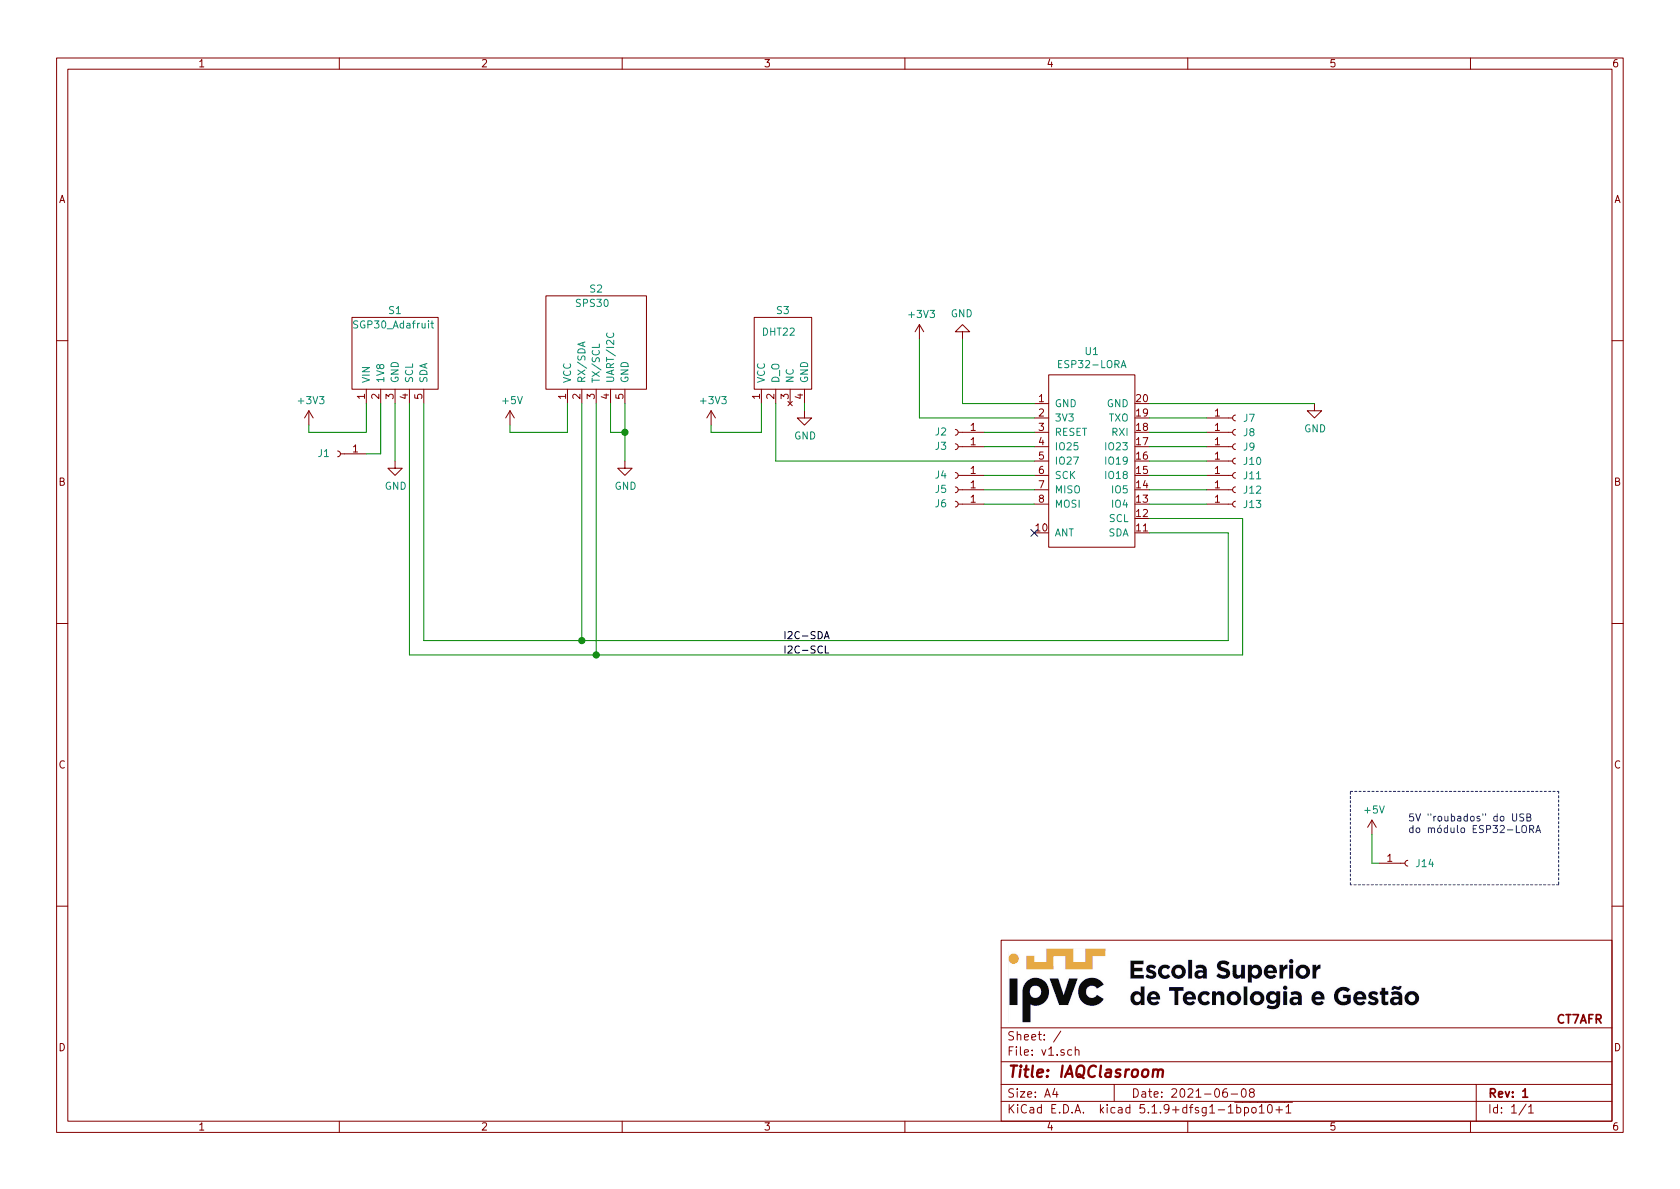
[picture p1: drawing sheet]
EESchema Schematic File Version 4
EELAYER 30 0
EELAYER END
$Descr A4 11693 8268
encoding utf-8
Sheet 1 1
Title "IAQClasroom"
Date "2021-06-08"
Rev "1"
Comp "                                                                                     CT7AFR"
Comment1 ""
Comment2 ""
Comment3 ""
Comment4 ""
$EndDescr
$Comp
L ESTG_IAQ:DHT22 S3
U 1 1
P 5450 2450
F 0 "S3" H 5400 2750 50  0000 L CNN
F 1 "DHT22" H 5300 2600 50  0000 L CNN
F 2 "v1:DHT22" H 5400 2400 50  0001 C CNN
F 3 "" H 5400 2400 50  0001 C CNN
	1    5450 2450
	1    0    0    -1  
$EndComp
$Comp
L ESTG_IAQ:SGP30_Adafruit S1
U 1 1
P 2750 2450
F 0 "S1" H 2700 2750 50  0000 L CNN
F 1 "SGP30_Adafruit" H 2450 2650 50  0000 L CNN
F 2 "v1:SGP30" H 2750 2550 50  0001 C CNN
F 3 "" H 2750 2550 50  0001 C CNN
	1    2750 2450
	1    0    0    -1  
$EndComp
$Comp
L ESTG_IAQ:SPS30 S2
U 1 1
P 4150 2600
F 0 "S2" H 4100 3200 50  0000 L CNN
F 1 "SPS30" H 4000 3100 50  0000 L CNN
F 2 "v1:SPS30" H 4150 2600 50  0001 C CNN
F 3 "" H 4150 2600 50  0001 C CNN
	1    4150 2600
	1    0    0    -1  
$EndComp
$Comp
L ESTG_IAQ:ESP32-LORA U1
U 1 1
P 7600 3200
F 0 "U1" H 7600 3965 50  0000 C CNN
F 1 "ESP32-LORA" H 7600 3874 50  0000 C CNN
F 2 "v1:ESP32-LORA" H 7600 3250 50  0001 C CNN
F 3 "" H 7600 3250 50  0001 C CNN
	1    7600 3200
	1    0    0    -1  
$EndComp
$Comp
L power:GND #PWR06
U 1 1
P 5600 2850
F 0 "#PWR06" H 5600 2600 50  0001 C CNN
F 1 "GND" H 5605 2677 50  0000 C CNN
F 2 "" H 5600 2850 50  0001 C CNN
F 3 "" H 5600 2850 50  0001 C CNN
	1    5600 2850
	1    0    0    -1  
$EndComp
$Comp
L power:GND #PWR02
U 1 1
P 2750 3200
F 0 "#PWR02" H 2750 2950 50  0001 C CNN
F 1 "GND" H 2755 3027 50  0000 C CNN
F 2 "" H 2750 3200 50  0001 C CNN
F 3 "" H 2750 3200 50  0001 C CNN
	1    2750 3200
	1    0    0    -1  
$EndComp
$Comp
L power:GND #PWR04
U 1 1
P 4350 3200
F 0 "#PWR04" H 4350 2950 50  0001 C CNN
F 1 "GND" H 4355 3027 50  0000 C CNN
F 2 "" H 4350 3200 50  0001 C CNN
F 3 "" H 4350 3200 50  0001 C CNN
	1    4350 3200
	1    0    0    -1  
$EndComp
Wire Wire Line
	4350 2800 4350 3000
$Comp
L power:+3V3 #PWR05
U 1 1
P 4950 2950
F 0 "#PWR05" H 4950 2800 50  0001 C CNN
F 1 "+3V3" H 4965 3123 50  0000 C CNN
F 2 "" H 4950 2950 50  0001 C CNN
F 3 "" H 4950 2950 50  0001 C CNN
	1    4950 2950
	1    0    0    -1  
$EndComp
$Comp
L power:+3V3 #PWR01
U 1 1
P 2150 2950
F 0 "#PWR01" H 2150 2800 50  0001 C CNN
F 1 "+3V3" H 2165 3123 50  0000 C CNN
F 2 "" H 2150 2950 50  0001 C CNN
F 3 "" H 2150 2950 50  0001 C CNN
	1    2150 2950
	1    0    0    -1  
$EndComp
Wire Wire Line
	2550 2800 2550 3000
Wire Wire Line
	5300 2800 5300 3000
Wire Wire Line
	8650 4550 8650 3600
Wire Wire Line
	8650 3600 8000 3600
Wire Wire Line
	8550 4450 8550 3700
Wire Wire Line
	8550 3700 8000 3700
$Comp
L power:GND #PWR09
U 1 1
P 9150 2800
F 0 "#PWR09" H 9150 2550 50  0001 C CNN
F 1 "GND" H 9155 2627 50  0000 C CNN
F 2 "" H 9150 2800 50  0001 C CNN
F 3 "" H 9150 2800 50  0001 C CNN
	1    9150 2800
	1    0    0    -1  
$EndComp
$Comp
L power:GND #PWR08
U 1 1
P 6700 2350
F 0 "#PWR08" H 6700 2100 50  0001 C CNN
F 1 "GND" H 6705 2177 50  0000 C CNN
F 2 "" H 6700 2350 50  0001 C CNN
F 3 "" H 6700 2350 50  0001 C CNN
	1    6700 2350
	-1   0    0    1   
$EndComp
$Comp
L power:+3V3 #PWR07
U 1 1
P 6400 2350
F 0 "#PWR07" H 6400 2200 50  0001 C CNN
F 1 "+3V3" H 6415 2523 50  0000 C CNN
F 2 "" H 6400 2350 50  0001 C CNN
F 3 "" H 6400 2350 50  0001 C CNN
	1    6400 2350
	1    0    0    -1  
$EndComp
Wire Wire Line
	9150 2800 8000 2800
Wire Wire Line
	7200 2800 6700 2800
NoConn ~ 7200 3700
Wire Wire Line
	4250 2800 4250 3000
Wire Wire Line
	4250 3000 4350 3000
Connection ~ 4350 3000
$Comp
L power:+5V #PWR03
U 1 1
P 3550 2950
F 0 "#PWR03" H 3550 2800 50  0001 C CNN
F 1 "+5V" H 3565 3123 50  0000 C CNN
F 2 "" H 3550 2950 50  0001 C CNN
F 3 "" H 3550 2950 50  0001 C CNN
	1    3550 2950
	1    0    0    -1  
$EndComp
$Comp
L Connector:Conn_01x01_Female J7
U 1 1
P 8600 2900
F 0 "J7" H 8650 2900 50  0000 L CNN
F 1 "Conn_01x01_Female" H 8628 2835 50  0001 L CNN
F 2 "Connector_PinHeader_2.54mm:PinHeader_1x01_P2.54mm_Vertical" H 8600 2900 50  0001 C CNN
F 3 "~" H 8600 2900 50  0001 C CNN
	1    8600 2900
	1    0    0    -1  
$EndComp
$Comp
L Connector:Conn_01x01_Female J8
U 1 1
P 8600 3000
F 0 "J8" H 8650 3000 50  0000 L CNN
F 1 "Conn_01x01_Female" H 8628 2935 50  0001 L CNN
F 2 "Connector_PinHeader_2.54mm:PinHeader_1x01_P2.54mm_Vertical" H 8600 3000 50  0001 C CNN
F 3 "~" H 8600 3000 50  0001 C CNN
	1    8600 3000
	1    0    0    -1  
$EndComp
$Comp
L Connector:Conn_01x01_Female J9
U 1 1
P 8600 3100
F 0 "J9" H 8650 3100 50  0000 L CNN
F 1 "Conn_01x01_Female" H 8628 3035 50  0001 L CNN
F 2 "Connector_PinHeader_2.54mm:PinHeader_1x01_P2.54mm_Vertical" H 8600 3100 50  0001 C CNN
F 3 "~" H 8600 3100 50  0001 C CNN
	1    8600 3100
	1    0    0    -1  
$EndComp
$Comp
L Connector:Conn_01x01_Female J10
U 1 1
P 8600 3200
F 0 "J10" H 8650 3200 50  0000 L CNN
F 1 "Conn_01x01_Female" H 8628 3135 50  0001 L CNN
F 2 "Connector_PinHeader_2.54mm:PinHeader_1x01_P2.54mm_Vertical" H 8600 3200 50  0001 C CNN
F 3 "~" H 8600 3200 50  0001 C CNN
	1    8600 3200
	1    0    0    -1  
$EndComp
$Comp
L Connector:Conn_01x01_Female J11
U 1 1
P 8600 3300
F 0 "J11" H 8650 3300 50  0000 L CNN
F 1 "Conn_01x01_Female" H 8628 3235 50  0001 L CNN
F 2 "Connector_PinHeader_2.54mm:PinHeader_1x01_P2.54mm_Vertical" H 8600 3300 50  0001 C CNN
F 3 "~" H 8600 3300 50  0001 C CNN
	1    8600 3300
	1    0    0    -1  
$EndComp
$Comp
L Connector:Conn_01x01_Female J12
U 1 1
P 8600 3400
F 0 "J12" H 8650 3400 50  0000 L CNN
F 1 "Conn_01x01_Female" H 8628 3335 50  0001 L CNN
F 2 "Connector_PinHeader_2.54mm:PinHeader_1x01_P2.54mm_Vertical" H 8600 3400 50  0001 C CNN
F 3 "~" H 8600 3400 50  0001 C CNN
	1    8600 3400
	1    0    0    -1  
$EndComp
$Comp
L Connector:Conn_01x01_Female J13
U 1 1
P 8600 3500
F 0 "J13" H 8650 3500 50  0000 L CNN
F 1 "Conn_01x01_Female" H 8628 3435 50  0001 L CNN
F 2 "Connector_PinHeader_2.54mm:PinHeader_1x01_P2.54mm_Vertical" H 8600 3500 50  0001 C CNN
F 3 "~" H 8600 3500 50  0001 C CNN
	1    8600 3500
	1    0    0    -1  
$EndComp
$Comp
L Connector:Conn_01x01_Female J2
U 1 1
P 6650 3000
F 0 "J2" H 6750 3000 50  0000 C CNN
F 1 "Conn_01x01_Female" H 6542 2866 50  0001 C CNN
F 2 "Connector_PinHeader_2.54mm:PinHeader_1x01_P2.54mm_Vertical" H 6650 3000 50  0001 C CNN
F 3 "~" H 6650 3000 50  0001 C CNN
	1    6650 3000
	-1   0    0    1   
$EndComp
$Comp
L Connector:Conn_01x01_Female J3
U 1 1
P 6650 3100
F 0 "J3" H 6750 3100 50  0000 C CNN
F 1 "Conn_01x01_Female" H 6542 2966 50  0001 C CNN
F 2 "Connector_PinHeader_2.54mm:PinHeader_1x01_P2.54mm_Vertical" H 6650 3100 50  0001 C CNN
F 3 "~" H 6650 3100 50  0001 C CNN
	1    6650 3100
	-1   0    0    1   
$EndComp
$Comp
L Connector:Conn_01x01_Female J4
U 1 1
P 6650 3300
F 0 "J4" H 6750 3300 50  0000 C CNN
F 1 "Conn_01x01_Female" H 6542 3166 50  0001 C CNN
F 2 "Connector_PinHeader_2.54mm:PinHeader_1x01_P2.54mm_Vertical" H 6650 3300 50  0001 C CNN
F 3 "~" H 6650 3300 50  0001 C CNN
	1    6650 3300
	-1   0    0    1   
$EndComp
$Comp
L Connector:Conn_01x01_Female J5
U 1 1
P 6650 3400
F 0 "J5" H 6750 3400 50  0000 C CNN
F 1 "Conn_01x01_Female" H 6542 3266 50  0001 C CNN
F 2 "Connector_PinHeader_2.54mm:PinHeader_1x01_P2.54mm_Vertical" H 6650 3400 50  0001 C CNN
F 3 "~" H 6650 3400 50  0001 C CNN
	1    6650 3400
	-1   0    0    1   
$EndComp
$Comp
L Connector:Conn_01x01_Female J6
U 1 1
P 6650 3500
F 0 "J6" H 6750 3500 50  0000 C CNN
F 1 "Conn_01x01_Female" H 6542 3366 50  0001 C CNN
F 2 "Connector_PinHeader_2.54mm:PinHeader_1x01_P2.54mm_Vertical" H 6650 3500 50  0001 C CNN
F 3 "~" H 6650 3500 50  0001 C CNN
	1    6650 3500
	-1   0    0    1   
$EndComp
Wire Wire Line
	8400 2900 8000 2900
Wire Wire Line
	8000 3000 8400 3000
Wire Wire Line
	8400 3100 8000 3100
Wire Wire Line
	8000 3200 8400 3200
Wire Wire Line
	8400 3300 8000 3300
Wire Wire Line
	8000 3400 8400 3400
Wire Wire Line
	8400 3500 8000 3500
Wire Wire Line
	6850 3500 7200 3500
Wire Wire Line
	7200 3400 6850 3400
Wire Wire Line
	6850 3300 7200 3300
Wire Wire Line
	7200 3100 6850 3100
Wire Wire Line
	6850 3000 7200 3000
Wire Wire Line
	6400 2900 7200 2900
$Comp
L Connector:Conn_01x01_Female J14
U 1 1
P 9800 6000
F 0 "J14" H 9850 6000 50  0000 L CNN
F 1 "Conn_01x01_Female" V 9737 6048 50  0001 L CNN
F 2 "Connector_PinHeader_2.54mm:PinHeader_1x01_P2.54mm_Vertical" H 9800 6000 50  0001 C CNN
F 3 "~" H 9800 6000 50  0001 C CNN
	1    9800 6000
	1    0    0    -1  
$EndComp
$Comp
L power:+5V #PWR010
U 1 1
P 9550 5800
F 0 "#PWR010" H 9550 5650 50  0001 C CNN
F 1 "+5V" H 9565 5973 50  0000 C CNN
F 2 "" H 9550 5800 50  0001 C CNN
F 3 "" H 9550 5800 50  0001 C CNN
	1    9550 5800
	1    0    0    -1  
$EndComp
$Comp
L Connector:Conn_01x01_Female J1
U 1 1
P 2350 3150
F 0 "J1" H 2400 3150 50  0000 L CNN
F 1 "Conn_01x01_Female" V 2287 3198 50  0001 L CNN
F 2 "Connector_PinHeader_2.54mm:PinHeader_1x01_P2.54mm_Vertical" H 2350 3150 50  0001 C CNN
F 3 "~" H 2350 3150 50  0001 C CNN
	1    2350 3150
	-1   0    0    1   
$EndComp
Wire Wire Line
	2750 2800 2750 3200
Wire Wire Line
	2650 3150 2550 3150
Wire Wire Line
	2650 2800 2650 3150
Wire Wire Line
	6700 2350 6700 2800
Wire Wire Line
	6400 2350 6400 2900
Wire Wire Line
	9600 6000 9550 6000
Wire Wire Line
	9550 6000 9550 5800
Wire Wire Line
	5400 3200 5400 2800
Wire Wire Line
	5400 3200 7200 3200
Wire Wire Line
	5600 2800 5600 2850
Wire Wire Line
	8550 4450 4050 4450
Wire Wire Line
	2950 2800 2950 4450
Wire Wire Line
	4050 2800 4050 4450
Connection ~ 4050 4450
Wire Wire Line
	4050 4450 2950 4450
Wire Wire Line
	8650 4550 4150 4550
Wire Wire Line
	2850 2800 2850 4550
Wire Wire Line
	4150 2800 4150 4550
Connection ~ 4150 4550
Wire Wire Line
	4150 4550 2850 4550
Wire Wire Line
	4350 3000 4350 3200
Wire Wire Line
	4950 3000 4950 2950
Wire Wire Line
	4950 3000 5300 3000
Wire Wire Line
	3950 3000 3550 3000
Wire Wire Line
	3550 3000 3550 2950
Wire Wire Line
	3950 2800 3950 3000
Wire Wire Line
	2550 3000 2150 3000
Wire Wire Line
	2150 3000 2150 2950
Text Label 5450 4450 0    50   ~ 0
I2C-SDA
Text Label 5450 4550 0    50   ~ 0
I2C-SCL
Text Notes 9800 5800 0    50   ~ 0
5V "roubados" do USB\ndo módulo ESP32-LORA
Wire Notes Line
	9400 5500 10850 5500
Wire Notes Line
	10850 5500 10850 6150
Wire Notes Line
	10850 6150 9400 6150
Wire Notes Line
	9400 6150 9400 5500
$EndSCHEMATC
